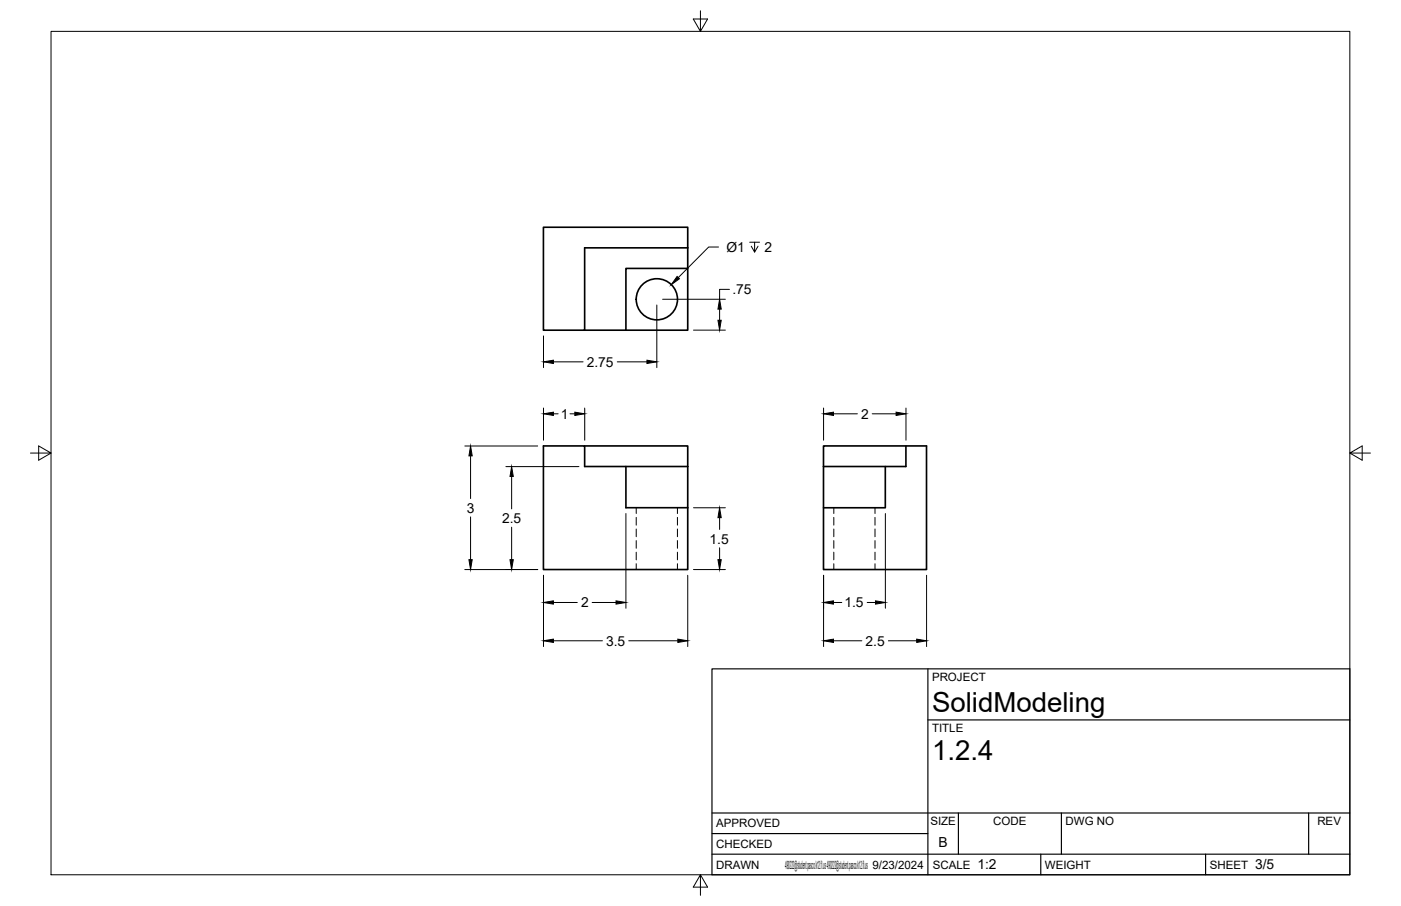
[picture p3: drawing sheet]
<svg xmlns="http://www.w3.org/2000/svg" width="432mm" height="279mm" viewBox="0 0 432 279" stroke-linecap="round" stroke-linejoin="round" font-family="sans-serif">
<!-- layer: Visible -->
<g fill="none" stroke="#000" stroke-width=".51">
<path d="M167.5 70.1h44.5v6.3h-31.8v25.4h-12.7zM212 76.4v6.4h-19.1v19h-12.7M212 82.8v19h-19.1M180.2 137.5h31.8v6.4M279.2 137.5v6.4h-25.4M192.9 143.9v12.7h19.1M212 143.9h-31.8v-6.4h-12.7v38.1h44.5v-19M212 143.9v12.7M253.8 143.9v-6.4h31.8v38.1h-31.8v-19M253.8 143.9v12.7h19.1v-12.7"/>
<circle cx="202.4" cy="92.3" r="6.4"/>
</g>
<!-- layer: Hidden -->
<g fill="none" stroke="#000" stroke-width=".31">
<path d="M196.1 156.6v1.8M196.1 159.6v2.3M208.8 156.6v1.8M208.8 159.6v2.3M257 156.6v1.8M257 159.6v2.3M269.7 156.6v1.8M269.7 159.6v2.3M196.1 163.1v2.4M196.1 166.7v2.4M196.1 170.3v2.4M196.1 173.8v1.8"/>
<path d="M208.8 163.1v2.4M208.8 166.7v2.4M208.8 170.3v2.4M208.8 173.8v1.8M257 163.1v2.4M257 166.7v2.4M257 170.3v2.4M257 173.8v1.8M269.7 163.1v2.4M269.7 166.7v2.4M269.7 170.3v2.4M269.7 173.8v1.8"/>
</g>
<!-- layer: Border -->
<path d="M15.7 9.7h400.3v260.1h-400.3zM215.9 3.3v6.4l-2.2-3.8h4.4l-2.2 3.8M9.4 139.7h6.3l-3.8-2.2v4.4l3.8-2.2M416 139.7l3.8 2.2v-4.4l-3.8 2.2h6.4M215.9 269.8l2.2 3.8h-4.4l2.2-3.8v6.3" fill="none" stroke="#000" stroke-width=".31"/>
<!-- layer: Titleblock -->
<path d="M219.4 206.3h196.6v63.5h-196.6zM286 206.3v63.5M286 222h130M219.4 257.1h66.6M219.4 250.7h196.6M295.4 250.7v12.7M327.1 250.7v12.7M403.3 250.7v12.7M219.4 263.4h196.6M320.8 263.4v6.4M371.6 263.4v6.4" fill="none" stroke="#000" stroke-width=".36"/>
<!-- layer: FD_Dimensions -->
<g fill="none" stroke="#000" stroke-width=".31">
<path d="M202.4 94.1v19.3M204.2 92.3h19.4M221.8 95.3v3.5M224.8 89.2h-3v3.1M167.5 103.6v9.8M170.6 111.6h9.1M190.2 111.6h9.2M213.7 101.8h9.9M143.3 137.5h22.4M167.5 125.8v10M170.6 127.6h1.4M175.7 127.6h1.5"/>
<path d="M180.2 125.8v10M253.8 125.8v10M256.9 127.6h7.3M268.8 127.6h7.4M279.2 125.8v10M145 140.6v13.2M145 159.4v13.2M155.9 143.9h22.5M157.7 146.9v10M192.9 158.4v29.2M213.7 156.6h9.9M221.8 159.6v3.7"/>
<path d="M272.9 158.4v29.2M143.3 175.6h22.4M157.7 162.6v10M167.5 177.4v22M212 177.4v22M213.7 175.6h9.9M221.8 168.9v3.7M253.8 177.4v22M285.6 177.4v22M170.6 197.6h15.1M170.6 185.8h7.3M182.5 185.8h7.4"/>
<path d="M193.8 197.6h15.1M256.9 197.6h8.7M256.9 185.8h2.5M267.3 185.8h2.5M273.8 197.6h8.7"/>
</g>
<g fill="#000" stroke="#000" stroke-width=".31">
<path d="M221.3 98.8h1l-.5 3zM221.8 92.3l.5 3h-1zM167.5 111.6l3.1-.5v1zM199.4 111.1l3 .5-3 .5zM167.5 127.6l3.1-.5v1zM177.2 127.1l3 .5-3 .5zM253.8 127.6l3.1-.5v1zM276.2 127.1l3 .5-3 .5zM145 137.5l.5 3.1h-1zM157.7 143.9l.5 3h-1zM221.8 156.6l.5 3h-1zM144.5 172.6h1l-.5 3z"/>
<path d="M157.2 172.6h1l-.5 3zM221.3 172.6h1l-.5 3zM167.5 197.6l3.1-.5v1zM167.5 185.8l3.1-.5v1zM189.9 185.3l3 .5-3 .5zM208.9 197.1l3.1 .5-3.1 .5zM253.8 197.6l3.1-.5v1zM253.8 185.8l3.1-.5v1zM269.8 185.3l3.1 .5-3.1 .5zM282.5 197.1l3.1 .5-3.1 .5z"/>
</g>
<!-- layer: Hole Notes -->
<path d="M221.5 76.2h-3.1l-9.4 9.4M231.1 74.7h3M232.6 74.7v3l-1.1-1.8M233.6 75.9l-1 1.8" fill="none" stroke="#000" stroke-width=".31"/>
<path d="M208.7 85.3l.7 .7-2.5 1.8z" fill="#000" stroke="#000" stroke-width=".31"/>
<g font-size="8.5">
<text x="287.3" y="219.5">SolidModeling</text>
<text x="287.3" y="234.5">1.2.4</text>
</g>
<g font-size="4.3">
<text x="223.9" y="77.7">Ø1</text>
<text x="235.6" y="77.7">2</text>
<text x="225.7" y="90.7">.75</text>
<text x="180.8" y="113.1">2.75</text>
<text x="172.8" y="129.1">1</text>
<text x="265.4" y="129.1">2</text>
<text x="143.9" y="158.1">3</text>
<text x="154.7" y="161.3">2.5</text>
<text x="218.7" y="167.6">1.5</text>
<text x="179.1" y="187.3">2</text>
<text x="260.2" y="187.3">1.5</text>
<text x="186.8" y="199.1">3.5</text>
<text x="266.8" y="199.1">2.5</text>
<text x="289.3" y="261.2">B</text>
<text x="301.2" y="268.1">1:2</text>
<text x="386.8" y="268.1">3/5</text>
</g>
<g font-size="3.5">
<text x="287.3" y="210.1">PROJECT</text>
<text x="287.3" y="225.8">TITLE</text>
<text x="220.7" y="255.2">APPROVED</text>
<text x="286.7" y="254.5">SIZE</text>
<text x="306.1" y="254.5">CODE</text>
<text x="328.4" y="254.5">DWG NO</text>
<text x="406" y="254.5">REV</text>
<text x="220.7" y="261.5">CHECKED</text>
<text x="220.7" y="267.9">DRAWN</text>
<text x="242" y="267.9">490222@student.pasco.k12.fl.us 490222@student.pasco.k12.fl.us 9/23/2024</text>
<text x="287.5" y="267.9">SCALE</text>
<text x="322.1" y="267.9">WEIGHT</text>
<text x="372.9" y="267.9">SHEET</text>
</g>
</svg>
